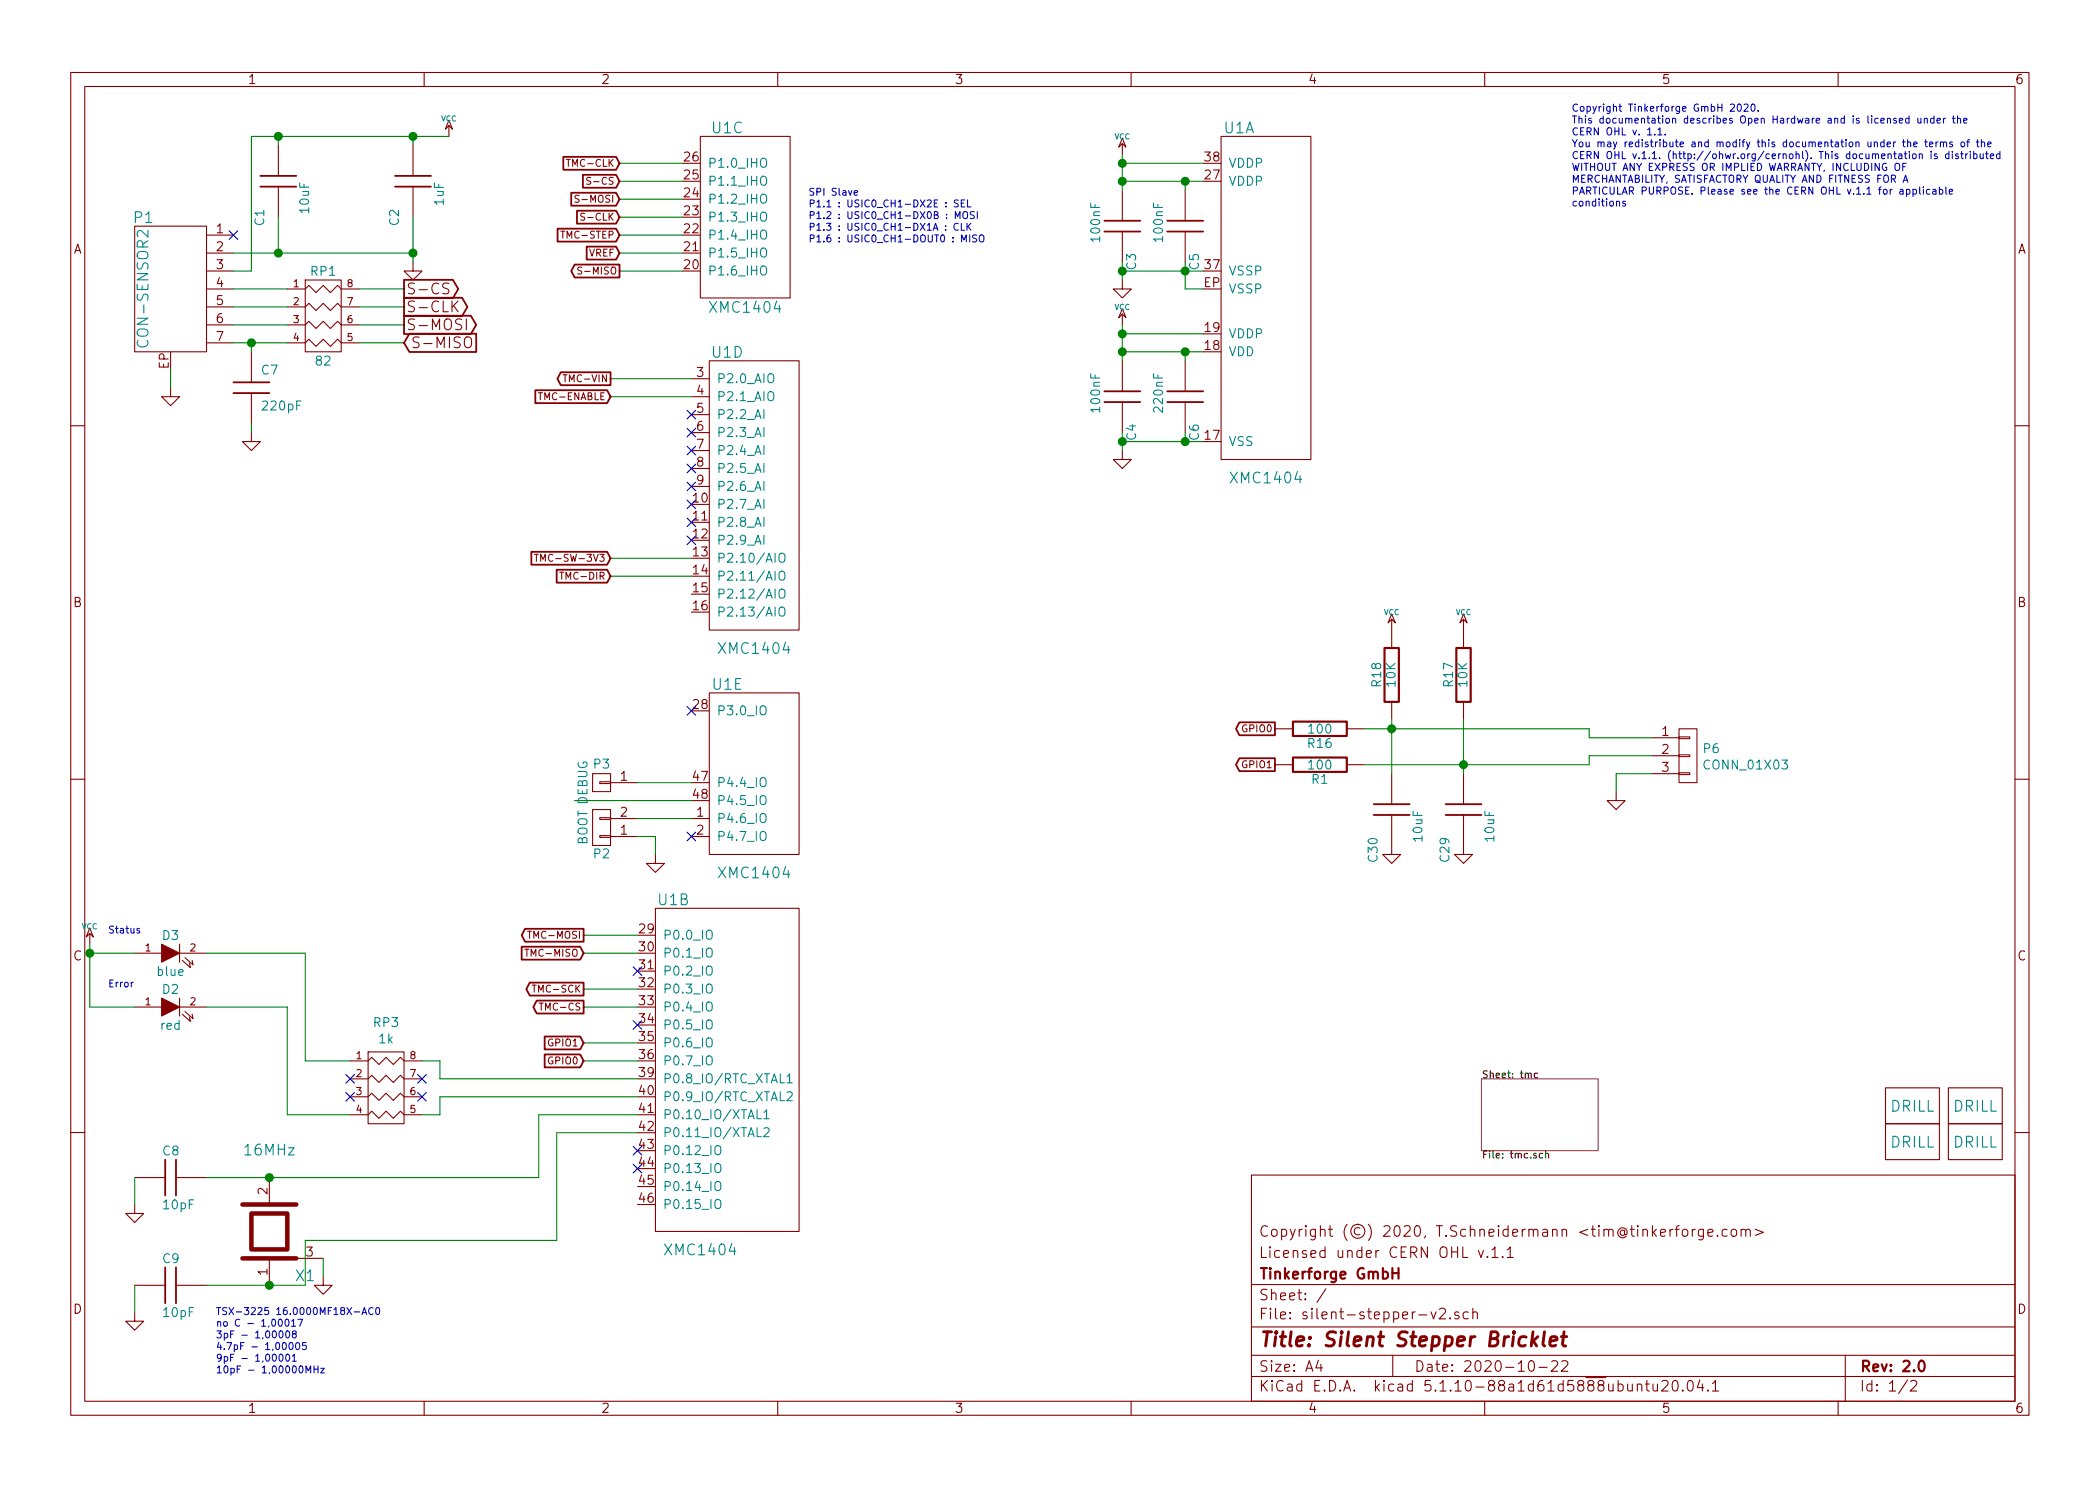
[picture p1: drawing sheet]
EESchema Schematic File Version 4
EELAYER 30 0
EELAYER END
$Descr A4 11693 8268
encoding utf-8
Sheet 1 2
Title "Silent Stepper Bricklet"
Date "2020-10-22"
Rev "2.0"
Comp "Tinkerforge GmbH"
Comment1 "Licensed under CERN OHL v.1.1"
Comment2 "Copyright (©) 2020, T.Schneidermann <tim@tinkerforge.com>"
Comment3 ""
Comment4 ""
$EndDescr
Text Notes 8750 1150 0    40   ~ 0
Copyright Tinkerforge GmbH 2020.\nThis documentation describes Open Hardware and is licensed under the\nCERN OHL v. 1.1.\nYou may redistribute and modify this documentation under the terms of the\nCERN OHL v.1.1. (http://ohwr.org/cernohl). This documentation is distributed\nWITHOUT ANY EXPRESS OR IMPLIED WARRANTY, INCLUDING OF\nMERCHANTABILITY, SATISFACTORY QUALITY AND FITNESS FOR A\nPARTICULAR PURPOSE. Please see the CERN OHL v.1.1 for applicable\nconditions\n
$Comp
L tinkerforge:DRILL U2
U 1 1
P 10650 6150
F 0 "U2" H 10700 6200 60  0001 C CNN
F 1 "DRILL" H 10650 6150 60  0000 C CNN
F 2 "kicad-libraries:DRILL_NP" H 10650 6150 60  0001 C CNN
F 3 "" H 10650 6150 60  0001 C CNN
	1    10650 6150
	1    0    0    -1  
$EndComp
$Comp
L tinkerforge:DRILL U3
U 1 1
P 10650 6350
F 0 "U3" H 10700 6400 60  0001 C CNN
F 1 "DRILL" H 10650 6350 60  0000 C CNN
F 2 "kicad-libraries:DRILL_NP" H 10650 6350 60  0001 C CNN
F 3 "" H 10650 6350 60  0001 C CNN
	1    10650 6350
	1    0    0    -1  
$EndComp
$Comp
L tinkerforge:DRILL U5
U 1 1
P 11000 6350
F 0 "U5" H 11050 6400 60  0001 C CNN
F 1 "DRILL" H 11000 6350 60  0000 C CNN
F 2 "kicad-libraries:DRILL_NP" H 11000 6350 60  0001 C CNN
F 3 "" H 11000 6350 60  0001 C CNN
	1    11000 6350
	1    0    0    -1  
$EndComp
$Comp
L tinkerforge:DRILL U4
U 1 1
P 11000 6150
F 0 "U4" H 11050 6200 60  0001 C CNN
F 1 "DRILL" H 11000 6150 60  0000 C CNN
F 2 "kicad-libraries:DRILL_NP" H 11000 6150 60  0001 C CNN
F 3 "" H 11000 6150 60  0001 C CNN
	1    11000 6150
	1    0    0    -1  
$EndComp
$Comp
L tinkerforge:VCC #PWR01
U 1 1
P 2500 750
F 0 "#PWR01" H 2500 850 30  0001 C CNN
F 1 "VCC" H 2500 850 30  0000 C CNN
F 2 "" H 2500 750 60  0001 C CNN
F 3 "" H 2500 750 60  0001 C CNN
	1    2500 750 
	1    0    0    -1  
$EndComp
$Comp
L tinkerforge:GND #PWR02
U 1 1
P 950 2150
F 0 "#PWR02" H 950 2150 30  0001 C CNN
F 1 "GND" H 950 2080 30  0001 C CNN
F 2 "" H 950 2150 60  0001 C CNN
F 3 "" H 950 2150 60  0001 C CNN
	1    950  2150
	1    0    0    -1  
$EndComp
$Comp
L tinkerforge:CON-SENSOR2 P1
U 1 1
P 950 1600
F 0 "P1" H 1100 2000 60  0000 C CNN
F 1 "CON-SENSOR2" V 1100 1600 60  0000 C CNN
F 2 "kicad-libraries:CON-SENSOR2" H 950 1600 60  0001 C CNN
F 3 "" H 950 1600 60  0001 C CNN
	1    950  1600
	-1   0    0    -1  
$EndComp
$Comp
L tinkerforge:C C1
U 1 1
P 1550 1000
F 0 "C1" V 1650 1150 50  0000 L CNN
F 1 "10uF" V 1400 1000 50  0000 L CNN
F 2 "kicad-libraries:C0805" H 1550 1000 60  0001 C CNN
F 3 "" H 1550 1000 60  0001 C CNN
	1    1550 1000
	-1   0    0    1   
$EndComp
$Comp
L tinkerforge:C C2
U 1 1
P 2300 1000
F 0 "C2" V 2400 1150 50  0000 L CNN
F 1 "1uF" V 2150 1000 50  0000 L CNN
F 2 "kicad-libraries:C0603F" H 2300 1000 60  0001 C CNN
F 3 "" H 2300 1000 60  0001 C CNN
	1    2300 1000
	-1   0    0    1   
$EndComp
$Comp
L tinkerforge:GND #PWR03
U 1 1
P 2300 1450
F 0 "#PWR03" H 2300 1450 30  0001 C CNN
F 1 "GND" H 2300 1380 30  0001 C CNN
F 2 "" H 2300 1450 60  0001 C CNN
F 3 "" H 2300 1450 60  0001 C CNN
	1    2300 1450
	1    0    0    -1  
$EndComp
$Comp
L tinkerforge:XMC1XXX48 U1
U 2 1
P 3900 5950
F 0 "U1" H 3750 6900 60  0000 C CNN
F 1 "XMC1404" H 3900 4950 60  0000 C CNN
F 2 "kicad-libraries:QFN48-EP2" H 4050 6700 60  0001 C CNN
F 3 "" H 4050 6700 60  0000 C CNN
	2    3900 5950
	1    0    0    -1  
$EndComp
$Comp
L tinkerforge:XMC1XXX48 U1
U 1 1
P 7050 1650
F 0 "U1" H 6900 2600 60  0000 C CNN
F 1 "XMC1404" H 7050 650 60  0000 C CNN
F 2 "kicad-libraries:QFN48-EP2" H 7200 2400 60  0001 C CNN
F 3 "" H 7200 2400 60  0000 C CNN
	1    7050 1650
	1    0    0    -1  
$EndComp
$Comp
L tinkerforge:XMC1XXX48 U1
U 4 1
P 4200 2600
F 0 "U1" H 4050 3250 60  0000 C CNN
F 1 "XMC1404" H 4200 1600 60  0000 C CNN
F 2 "kicad-libraries:QFN48-EP2" H 4350 3350 60  0001 C CNN
F 3 "" H 4350 3350 60  0000 C CNN
	4    4200 2600
	1    0    0    -1  
$EndComp
$Comp
L tinkerforge:XMC1XXX48 U1
U 3 1
P 4150 1200
F 0 "U1" H 4050 1700 60  0000 C CNN
F 1 "XMC1404" H 4150 700 60  0000 C CNN
F 2 "kicad-libraries:QFN48-EP2" H 4300 1950 60  0001 C CNN
F 3 "" H 4300 1950 60  0000 C CNN
	3    4150 1200
	1    0    0    -1  
$EndComp
$Comp
L tinkerforge:C C3
U 1 1
P 6250 1250
F 0 "C3" V 6300 1000 50  0000 L CNN
F 1 "100nF" V 6100 1150 50  0000 L CNN
F 2 "kicad-libraries:C0603F" H 6250 1250 60  0001 C CNN
F 3 "" H 6250 1250 60  0001 C CNN
	1    6250 1250
	1    0    0    -1  
$EndComp
$Comp
L tinkerforge:C C5
U 1 1
P 6600 1250
F 0 "C5" V 6650 1000 50  0000 L CNN
F 1 "100nF" V 6450 1150 50  0000 L CNN
F 2 "kicad-libraries:C0603F" H 6600 1250 60  0001 C CNN
F 3 "" H 6600 1250 60  0001 C CNN
	1    6600 1250
	1    0    0    -1  
$EndComp
$Comp
L tinkerforge:C C6
U 1 1
P 6600 2200
F 0 "C6" V 6650 1950 50  0000 L CNN
F 1 "220nF" V 6450 2100 50  0000 L CNN
F 2 "kicad-libraries:C0603F" H 6600 2200 60  0001 C CNN
F 3 "" H 6600 2200 60  0001 C CNN
	1    6600 2200
	1    0    0    -1  
$EndComp
$Comp
L tinkerforge:C C4
U 1 1
P 6250 2200
F 0 "C4" V 6300 1950 50  0000 L CNN
F 1 "100nF" V 6100 2100 50  0000 L CNN
F 2 "kicad-libraries:C0603F" H 6250 2200 60  0001 C CNN
F 3 "" H 6250 2200 60  0001 C CNN
	1    6250 2200
	1    0    0    -1  
$EndComp
$Comp
L tinkerforge:VCC #PWR04
U 1 1
P 6250 850
F 0 "#PWR04" H 6250 950 30  0001 C CNN
F 1 "VCC" H 6250 950 30  0000 C CNN
F 2 "" H 6250 850 60  0001 C CNN
F 3 "" H 6250 850 60  0001 C CNN
	1    6250 850 
	1    0    0    -1  
$EndComp
$Comp
L tinkerforge:VCC #PWR05
U 1 1
P 6250 1800
F 0 "#PWR05" H 6250 1900 30  0001 C CNN
F 1 "VCC" H 6250 1900 30  0000 C CNN
F 2 "" H 6250 1800 60  0001 C CNN
F 3 "" H 6250 1800 60  0001 C CNN
	1    6250 1800
	1    0    0    -1  
$EndComp
$Comp
L tinkerforge:GND #PWR06
U 1 1
P 6250 1550
F 0 "#PWR06" H 6250 1550 30  0001 C CNN
F 1 "GND" H 6250 1480 30  0001 C CNN
F 2 "" H 6250 1550 60  0001 C CNN
F 3 "" H 6250 1550 60  0001 C CNN
	1    6250 1550
	1    0    0    -1  
$EndComp
$Comp
L tinkerforge:GND #PWR07
U 1 1
P 6250 2500
F 0 "#PWR07" H 6250 2500 30  0001 C CNN
F 1 "GND" H 6250 2430 30  0001 C CNN
F 2 "" H 6250 2500 60  0001 C CNN
F 3 "" H 6250 2500 60  0001 C CNN
	1    6250 2500
	1    0    0    -1  
$EndComp
Text GLabel 2250 1600 2    60   Output ~ 0
S-CS
Text GLabel 2250 1700 2    60   Output ~ 0
S-CLK
Text GLabel 2250 1800 2    60   Output ~ 0
S-MOSI
Text GLabel 2250 1900 2    60   Input ~ 0
S-MISO
Text GLabel 3450 1000 0    39   Input ~ 0
S-CS
Text GLabel 3450 1200 0    39   Input ~ 0
S-CLK
Text GLabel 3450 1100 0    39   Input ~ 0
S-MOSI
Text GLabel 3450 1500 0    39   Output ~ 0
S-MISO
$Comp
L tinkerforge:LED D3
U 1 1
P 950 5300
F 0 "D3" H 950 5400 50  0000 C CNN
F 1 "blue" H 950 5200 50  0000 C CNN
F 2 "kicad-libraries:D0603F" H 950 5300 50  0001 C CNN
F 3 "" H 950 5300 50  0000 C CNN
	1    950  5300
	1    0    0    -1  
$EndComp
$Comp
L tinkerforge:CONN_01X02 P2
U 1 1
P 3350 4600
F 0 "P2" H 3350 4750 50  0000 C CNN
F 1 "BOOT" V 3450 4600 50  0000 C CNN
F 2 "kicad-libraries:SolderJumper" H 3350 4500 50  0001 C CNN
F 3 "" H 3350 4500 50  0000 C CNN
	1    3350 4600
	-1   0    0    1   
$EndComp
$Comp
L tinkerforge:VCC #PWR08
U 1 1
P 500 5250
F 0 "#PWR08" H 500 5350 30  0001 C CNN
F 1 "VCC" H 500 5350 30  0000 C CNN
F 2 "" H 500 5250 60  0001 C CNN
F 3 "" H 500 5250 60  0001 C CNN
	1    500  5250
	1    0    0    -1  
$EndComp
Text Notes 4500 1350 0    39   ~ 0
SPI Slave\nP1.1 : USIC0_CH1-DX2E : SEL\nP1.2 : USIC0_CH1-DX0B : MOSI\nP1.3 : USIC0_CH1-DX1A : CLK\nP1.6 : USIC0_CH1-DOUT0 : MISO
$Comp
L tinkerforge:C C8
U 1 1
P 950 6550
F 0 "C8" V 800 6500 50  0000 L CNN
F 1 "10pF" V 1100 6500 50  0000 L CNN
F 2 "kicad-libraries:C0603F" H 950 6550 60  0001 C CNN
F 3 "" H 950 6550 60  0001 C CNN
	1    950  6550
	0    1    1    0   
$EndComp
$Comp
L tinkerforge:C C9
U 1 1
P 950 7150
F 0 "C9" V 800 7100 50  0000 L CNN
F 1 "10pF" V 1100 7100 50  0000 L CNN
F 2 "kicad-libraries:C0603F" H 950 7150 60  0001 C CNN
F 3 "" H 950 7150 60  0001 C CNN
	1    950  7150
	0    1    1    0   
$EndComp
$Comp
L tinkerforge:GND #PWR09
U 1 1
P 750 7300
F 0 "#PWR09" H 750 7300 30  0001 C CNN
F 1 "GND" H 750 7230 30  0001 C CNN
F 2 "" H 750 7300 60  0001 C CNN
F 3 "" H 750 7300 60  0001 C CNN
	1    750  7300
	1    0    0    -1  
$EndComp
$Comp
L tinkerforge:CRYSTAL_3225 X1
U 1 1
P 1500 6850
F 0 "X1" V 1250 6650 60  0000 C CNN
F 1 "16MHz" V 1950 6850 60  0000 C CNN
F 2 "kicad-libraries:CRYSTAL_3225" H 1500 6850 60  0001 C CNN
F 3 "" H 1500 6850 60  0000 C CNN
	1    1500 6850
	0    -1   -1   0   
$EndComp
$Comp
L tinkerforge:GND #PWR010
U 1 1
P 750 6700
F 0 "#PWR010" H 750 6700 30  0001 C CNN
F 1 "GND" H 750 6630 30  0001 C CNN
F 2 "" H 750 6700 60  0001 C CNN
F 3 "" H 750 6700 60  0001 C CNN
	1    750  6700
	1    0    0    -1  
$EndComp
$Comp
L tinkerforge:GND #PWR011
U 1 1
P 1800 7100
F 0 "#PWR011" H 1800 7100 30  0001 C CNN
F 1 "GND" H 1800 7030 30  0001 C CNN
F 2 "" H 1800 7100 60  0001 C CNN
F 3 "" H 1800 7100 60  0001 C CNN
	1    1800 7100
	1    0    0    -1  
$EndComp
$Comp
L tinkerforge:GND #PWR012
U 1 1
P 3650 4750
F 0 "#PWR012" H 3650 4750 30  0001 C CNN
F 1 "GND" H 3650 4680 30  0001 C CNN
F 2 "" H 3650 4750 60  0001 C CNN
F 3 "" H 3650 4750 60  0001 C CNN
	1    3650 4750
	1    0    0    -1  
$EndComp
Text Notes 1200 7650 0    39   ~ 0
TSX-3225 16.0000MF18X-AC0\nno C - 1,00017\n3pF - 1,00008\n4.7pF - 1,00005\n9pF - 1,00001\n10pF - 1,00000MHz
NoConn ~ 1300 1300
$Comp
L tinkerforge:XMC1XXX48 U1
U 5 1
P 4200 4250
F 0 "U1" H 4050 4700 60  0000 C CNN
F 1 "XMC1404" H 4200 3650 60  0000 C CNN
F 2 "kicad-libraries:QFN48-EP2" H 4350 5000 60  0001 C CNN
F 3 "" H 4350 5000 60  0000 C CNN
	5    4200 4250
	1    0    0    -1  
$EndComp
$Comp
L tinkerforge:R_PACK4 RP1
U 1 1
P 1800 1950
F 0 "RP1" H 1800 2400 50  0000 C CNN
F 1 "82" H 1800 1900 50  0000 C CNN
F 2 "kicad-libraries:4X0402" H 1800 1950 50  0001 C CNN
F 3 "" H 1800 1950 50  0000 C CNN
	1    1800 1950
	1    0    0    -1  
$EndComp
Wire Wire Line
	950  2150 950  2050
Wire Wire Line
	2300 1400 1550 1400
Wire Wire Line
	1400 750  1550 750 
Wire Wire Line
	1400 1500 1400 750 
Wire Wire Line
	2300 1200 2300 1400
Wire Wire Line
	1550 750  1550 800 
Wire Wire Line
	2300 800  2300 750 
Connection ~ 2300 750 
Connection ~ 1550 750 
Wire Wire Line
	1550 1400 1550 1200
Connection ~ 1550 1400
Wire Wire Line
	6700 1500 6600 1500
Wire Wire Line
	6250 1450 6250 1500
Wire Wire Line
	6700 900  6250 900 
Wire Wire Line
	6250 850  6250 900 
Wire Wire Line
	6600 1450 6600 1500
Connection ~ 6600 1500
Wire Wire Line
	6250 1000 6600 1000
Wire Wire Line
	6600 1000 6600 1050
Connection ~ 6250 1000
Connection ~ 6600 1000
Wire Wire Line
	6600 1600 6700 1600
Wire Wire Line
	6250 2450 6600 2450
Wire Wire Line
	6600 2450 6600 2400
Wire Wire Line
	6250 1950 6600 1950
Wire Wire Line
	6600 1950 6600 2000
Wire Wire Line
	6250 2400 6250 2450
Connection ~ 6600 2450
Wire Wire Line
	6700 1850 6250 1850
Wire Wire Line
	6250 1800 6250 1850
Connection ~ 6250 1950
Connection ~ 6600 1950
Connection ~ 6250 2450
Connection ~ 6250 1500
Connection ~ 6250 1850
Connection ~ 6250 900 
Connection ~ 2300 1400
Wire Wire Line
	1300 1600 1600 1600
Wire Wire Line
	1300 1700 1600 1700
Wire Wire Line
	1300 1800 1600 1800
Wire Wire Line
	1300 1900 1400 1900
Wire Wire Line
	1700 7150 1700 6900
Wire Wire Line
	1150 6550 1500 6550
Wire Wire Line
	1150 7150 1500 7150
Connection ~ 1500 7150
Connection ~ 1500 6550
Wire Wire Line
	750  7300 750  7150
Wire Wire Line
	750  6700 750  6550
Wire Wire Line
	1800 7100 1800 7000
Wire Wire Line
	3450 1000 3800 1000
Wire Wire Line
	3450 1100 3800 1100
Wire Wire Line
	3450 1200 3800 1200
Wire Wire Line
	3450 1500 3800 1500
Wire Wire Line
	3550 4650 3650 4650
Wire Wire Line
	3850 4550 3550 4550
Wire Wire Line
	1300 1500 1400 1500
Wire Wire Line
	2000 1600 2250 1600
Wire Wire Line
	2250 1700 2000 1700
Wire Wire Line
	2000 1800 2250 1800
Wire Wire Line
	2250 1900 2000 1900
$Comp
L tinkerforge:C C7
U 1 1
P 1400 2150
F 0 "C7" H 1450 2250 50  0000 L CNN
F 1 "220pF" H 1450 2050 50  0000 L CNN
F 2 "kicad-libraries:C0402F" H 1400 2150 60  0001 C CNN
F 3 "" H 1400 2150 60  0000 C CNN
	1    1400 2150
	1    0    0    -1  
$EndComp
$Comp
L tinkerforge:GND #PWR013
U 1 1
P 1400 2400
F 0 "#PWR013" H 1400 2400 30  0001 C CNN
F 1 "GND" H 1400 2330 30  0001 C CNN
F 2 "" H 1400 2400 60  0001 C CNN
F 3 "" H 1400 2400 60  0001 C CNN
	1    1400 2400
	1    0    0    -1  
$EndComp
Wire Wire Line
	1400 1950 1400 1900
Connection ~ 1400 1900
Wire Wire Line
	1400 2350 1400 2400
Wire Wire Line
	500  5300 500  5250
Wire Wire Line
	3200 4450 3850 4450
NoConn ~ 3550 6500
NoConn ~ 3550 6400
NoConn ~ 3550 5700
NoConn ~ 3550 5400
NoConn ~ 3850 4650
NoConn ~ 3850 3950
NoConn ~ 3850 3000
NoConn ~ 3850 2900
NoConn ~ 3850 2800
NoConn ~ 3850 2700
NoConn ~ 3850 2600
NoConn ~ 3850 2500
NoConn ~ 3850 2400
NoConn ~ 3850 2300
Wire Wire Line
	3650 4650 3650 4750
$Comp
L tinkerforge:CONN_01X01 P3
U 1 1
P 3350 4350
F 0 "P3" H 3350 4250 50  0000 C CNN
F 1 "DEBUG" V 3450 4350 50  0000 C CNN
F 2 "kicad-libraries:DEBUG_PAD" H 3350 4350 50  0001 C CNN
F 3 "" H 3350 4350 50  0000 C CNN
	1    3350 4350
	-1   0    0    1   
$EndComp
Wire Wire Line
	3850 4350 3550 4350
Wire Wire Line
	2300 750  2500 750 
Wire Wire Line
	1550 750  2300 750 
Wire Wire Line
	1550 1400 1300 1400
Wire Wire Line
	6600 1500 6250 1500
Wire Wire Line
	6600 1500 6600 1600
Wire Wire Line
	6250 1000 6250 1050
Wire Wire Line
	6600 1000 6700 1000
Wire Wire Line
	6600 2450 6700 2450
Wire Wire Line
	6250 1950 6250 2000
Wire Wire Line
	6600 1950 6700 1950
Wire Wire Line
	6250 2450 6250 2500
Wire Wire Line
	6250 1500 6250 1550
Wire Wire Line
	6250 1850 6250 1950
Wire Wire Line
	6250 900  6250 1000
Wire Wire Line
	2300 1400 2300 1450
Wire Wire Line
	1500 7150 1700 7150
Wire Wire Line
	1400 1900 1600 1900
$Sheet
S 8250 6000 650  400 
U 5F92E566
F0 "tmc" 39
F1 "tmc.sch" 39
$EndSheet
Text GLabel 3250 5500 0    39   Output ~ 0
TMC-SCK
Text GLabel 3250 5200 0    39   Output ~ 0
TMC-MOSI
Text GLabel 3250 5300 0    39   Input ~ 0
TMC-MISO
Text GLabel 3250 5600 0    39   Output ~ 0
TMC-CS
Wire Wire Line
	3250 5200 3550 5200
Wire Wire Line
	3550 5300 3250 5300
Wire Wire Line
	3250 5500 3550 5500
Wire Wire Line
	3550 5600 3250 5600
Text GLabel 3400 3100 0    39   Input ~ 0
TMC-SW-3V3
Text GLabel 3400 2100 0    39   Output ~ 0
TMC-VIN
Text GLabel 3400 2200 0    39   Input ~ 0
TMC-ENABLE
Text GLabel 3400 3200 0    39   Input ~ 0
TMC-DIR
Text GLabel 3450 1300 0    39   Input ~ 0
TMC-STEP
Wire Wire Line
	3450 1300 3800 1300
Wire Wire Line
	3800 1400 3450 1400
Wire Wire Line
	3400 2100 3850 2100
Wire Wire Line
	3400 2200 3850 2200
Text GLabel 3450 1400 0    39   Input ~ 0
VREF
Wire Wire Line
	3400 3200 3850 3200
Text GLabel 3450 900  0    39   Input ~ 0
TMC-CLK
Wire Wire Line
	3450 900  3800 900 
Wire Wire Line
	3400 3100 3850 3100
$Comp
L tinkerforge:R_PACK4 RP3
U 1 1
P 2150 6250
F 0 "RP3" H 2150 6815 50  0000 C CNN
F 1 "1k" H 2150 6724 50  0000 C CNN
F 2 "kicad-libraries:4X0603" H 2150 6250 50  0001 C CNN
F 3 "" H 2150 6250 50  0000 C CNN
	1    2150 6250
	1    0    0    -1  
$EndComp
Wire Wire Line
	3000 6550 3000 6200
Wire Wire Line
	3000 6200 3550 6200
Wire Wire Line
	1500 6550 3000 6550
Wire Wire Line
	3550 6300 3100 6300
Wire Wire Line
	3100 6300 3100 6900
Wire Wire Line
	1700 6900 3100 6900
$Comp
L tinkerforge:LED D2
U 1 1
P 950 5600
F 0 "D2" H 950 5700 50  0000 C CNN
F 1 "red" H 950 5500 50  0000 C CNN
F 2 "kicad-libraries:D0603F" H 950 5600 50  0001 C CNN
F 3 "" H 950 5600 50  0000 C CNN
	1    950  5600
	1    0    0    -1  
$EndComp
Wire Wire Line
	500  5300 750  5300
Wire Wire Line
	500  5300 500  5600
Wire Wire Line
	500  5600 750  5600
Connection ~ 500  5300
Wire Wire Line
	1150 5600 1600 5600
Wire Wire Line
	1950 5900 1700 5900
Wire Wire Line
	1700 5900 1700 5300
Wire Wire Line
	1150 5300 1700 5300
Text Notes 600  5200 0    39   ~ 0
Status
Text Notes 600  5500 0    39   ~ 0
Error
Wire Wire Line
	2350 5900 2450 5900
Wire Wire Line
	2450 6200 2350 6200
Wire Wire Line
	1600 6200 1950 6200
Wire Wire Line
	1600 5600 1600 6200
NoConn ~ 1950 6000
NoConn ~ 2350 6000
NoConn ~ 2350 6100
NoConn ~ 1950 6100
$Comp
L tinkerforge:CONN_01X03 P6
U 1 1
P 9400 4200
F 0 "P6" H 9478 4241 50  0000 L CNN
F 1 "CONN_01X03" H 9478 4150 50  0000 L CNN
F 2 "kicad-libraries:JST-PH-3-THT" H 9400 4200 50  0001 C CNN
F 3 "" H 9400 4200 50  0000 C CNN
	1    9400 4200
	1    0    0    -1  
$EndComp
$Comp
L tinkerforge:GND #PWR045
U 1 1
P 9000 4400
F 0 "#PWR045" H 9000 4400 30  0001 C CNN
F 1 "GND" H 9000 4330 30  0001 C CNN
F 2 "" H 9000 4400 60  0001 C CNN
F 3 "" H 9000 4400 60  0001 C CNN
	1    9000 4400
	1    0    0    -1  
$EndComp
Wire Wire Line
	9000 4400 9000 4300
Wire Wire Line
	9000 4300 9200 4300
$Comp
L tinkerforge:C C29
U 1 1
P 8150 4500
F 0 "C29" V 8250 4650 50  0000 L CNN
F 1 "10uF" V 8000 4500 50  0000 L CNN
F 2 "kicad-libraries:C0805" H 8150 4500 60  0001 C CNN
F 3 "" H 8150 4500 60  0001 C CNN
	1    8150 4500
	-1   0    0    1   
$EndComp
$Comp
L tinkerforge:C C30
U 1 1
P 7750 4500
F 0 "C30" V 7850 4650 50  0000 L CNN
F 1 "10uF" V 7600 4500 50  0000 L CNN
F 2 "kicad-libraries:C0805" H 7750 4500 60  0001 C CNN
F 3 "" H 7750 4500 60  0001 C CNN
	1    7750 4500
	-1   0    0    1   
$EndComp
$Comp
L tinkerforge:R R?
U 1 1
P 7350 4050
AR Path="/5F92E566/5F9D1C09" Ref="R?"  Part="1" 
AR Path="/5F9D1C09" Ref="R16"  Part="1" 
F 0 "R16" V 7430 4050 50  0000 C CNN
F 1 "100" V 7350 4050 50  0000 C CNN
F 2 "kicad-libraries:R0402F" H 7350 4050 60  0001 C CNN
F 3 "" H 7350 4050 60  0001 C CNN
	1    7350 4050
	0    1    1    0   
$EndComp
$Comp
L tinkerforge:R R?
U 1 1
P 7350 4250
AR Path="/5F92E566/5F9D4CC9" Ref="R?"  Part="1" 
AR Path="/5F9D4CC9" Ref="R1"  Part="1" 
F 0 "R1" V 7430 4250 50  0000 C CNN
F 1 "100" V 7350 4250 50  0000 C CNN
F 2 "kicad-libraries:R0402F" H 7350 4250 60  0001 C CNN
F 3 "" H 7350 4250 60  0001 C CNN
	1    7350 4250
	0    1    1    0   
$EndComp
$Comp
L tinkerforge:R R?
U 1 1
P 8150 3750
AR Path="/5F92E566/5F9D508D" Ref="R?"  Part="1" 
AR Path="/5F9D508D" Ref="R17"  Part="1" 
F 0 "R17" V 8230 3750 50  0000 C CNN
F 1 "10K" V 8150 3750 50  0000 C CNN
F 2 "kicad-libraries:R0402F" H 8150 3750 60  0001 C CNN
F 3 "" H 8150 3750 60  0001 C CNN
	1    8150 3750
	-1   0    0    1   
$EndComp
$Comp
L tinkerforge:R R?
U 1 1
P 7750 3750
AR Path="/5F92E566/5F9DA5CF" Ref="R?"  Part="1" 
AR Path="/5F9DA5CF" Ref="R18"  Part="1" 
F 0 "R18" V 7830 3750 50  0000 C CNN
F 1 "10K" V 7750 3750 50  0000 C CNN
F 2 "kicad-libraries:R0402F" H 7750 3750 60  0001 C CNN
F 3 "" H 7750 3750 60  0001 C CNN
	1    7750 3750
	-1   0    0    1   
$EndComp
Wire Wire Line
	7600 4050 7750 4050
Wire Wire Line
	7750 4050 7750 4000
Connection ~ 7750 4050
Wire Wire Line
	7600 4250 8150 4250
Wire Wire Line
	7750 4300 7750 4050
Wire Wire Line
	7750 4050 8850 4050
Wire Wire Line
	8150 4300 8150 4250
Connection ~ 8150 4250
Wire Wire Line
	8150 4250 8850 4250
Wire Wire Line
	8150 4000 8150 4250
$Comp
L tinkerforge:VCC #PWR023
U 1 1
P 7750 3500
F 0 "#PWR023" H 7750 3600 30  0001 C CNN
F 1 "VCC" H 7750 3600 30  0000 C CNN
F 2 "" H 7750 3500 60  0001 C CNN
F 3 "" H 7750 3500 60  0001 C CNN
	1    7750 3500
	1    0    0    -1  
$EndComp
$Comp
L tinkerforge:VCC #PWR043
U 1 1
P 8150 3500
F 0 "#PWR043" H 8150 3600 30  0001 C CNN
F 1 "VCC" H 8150 3600 30  0000 C CNN
F 2 "" H 8150 3500 60  0001 C CNN
F 3 "" H 8150 3500 60  0001 C CNN
	1    8150 3500
	1    0    0    -1  
$EndComp
$Comp
L tinkerforge:GND #PWR042
U 1 1
P 7750 4700
F 0 "#PWR042" H 7750 4700 30  0001 C CNN
F 1 "GND" H 7750 4630 30  0001 C CNN
F 2 "" H 7750 4700 60  0001 C CNN
F 3 "" H 7750 4700 60  0001 C CNN
	1    7750 4700
	1    0    0    -1  
$EndComp
$Comp
L tinkerforge:GND #PWR044
U 1 1
P 8150 4700
F 0 "#PWR044" H 8150 4700 30  0001 C CNN
F 1 "GND" H 8150 4630 30  0001 C CNN
F 2 "" H 8150 4700 60  0001 C CNN
F 3 "" H 8150 4700 60  0001 C CNN
	1    8150 4700
	1    0    0    -1  
$EndComp
Wire Wire Line
	8850 4050 8850 4100
Wire Wire Line
	8850 4100 9200 4100
Wire Wire Line
	9200 4200 8850 4200
Wire Wire Line
	8850 4200 8850 4250
Text GLabel 7100 4050 0    39   Output ~ 0
GPIO0
Text GLabel 7100 4250 0    39   Output ~ 0
GPIO1
Text GLabel 3250 5900 0    39   Input ~ 0
GPIO0
Text GLabel 3250 5800 0    39   Input ~ 0
GPIO1
Wire Wire Line
	3250 5800 3550 5800
Wire Wire Line
	3250 5900 3550 5900
Wire Wire Line
	3550 6000 2450 6000
Wire Wire Line
	2450 6000 2450 5900
Wire Wire Line
	2450 6200 2450 6100
Wire Wire Line
	2450 6100 3550 6100
$EndSCHEMATC
